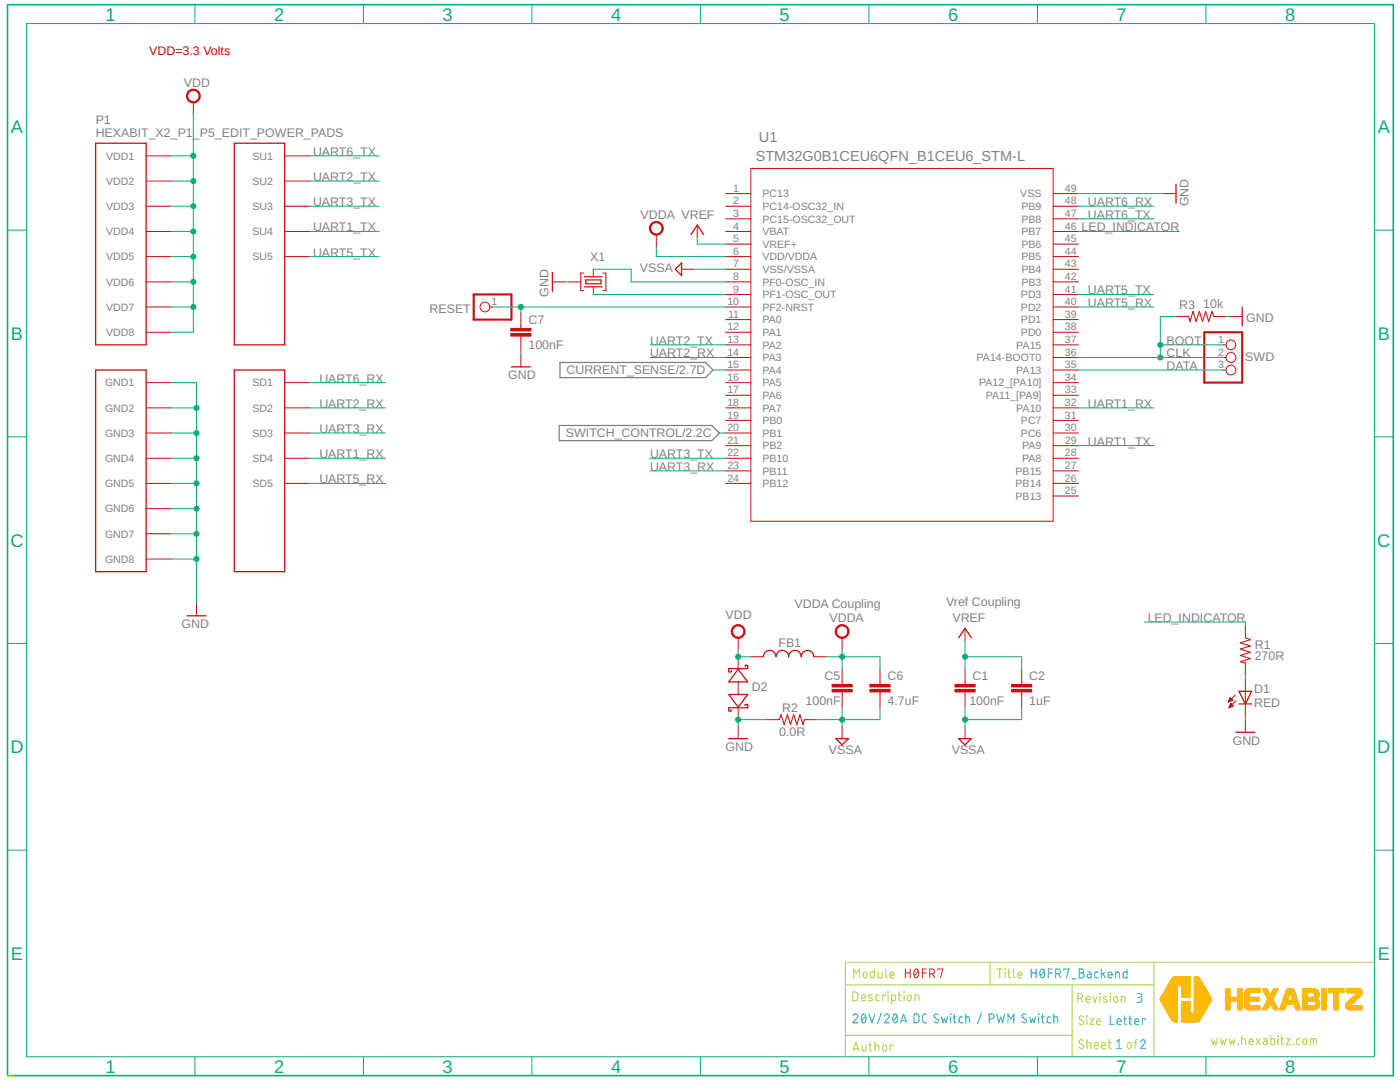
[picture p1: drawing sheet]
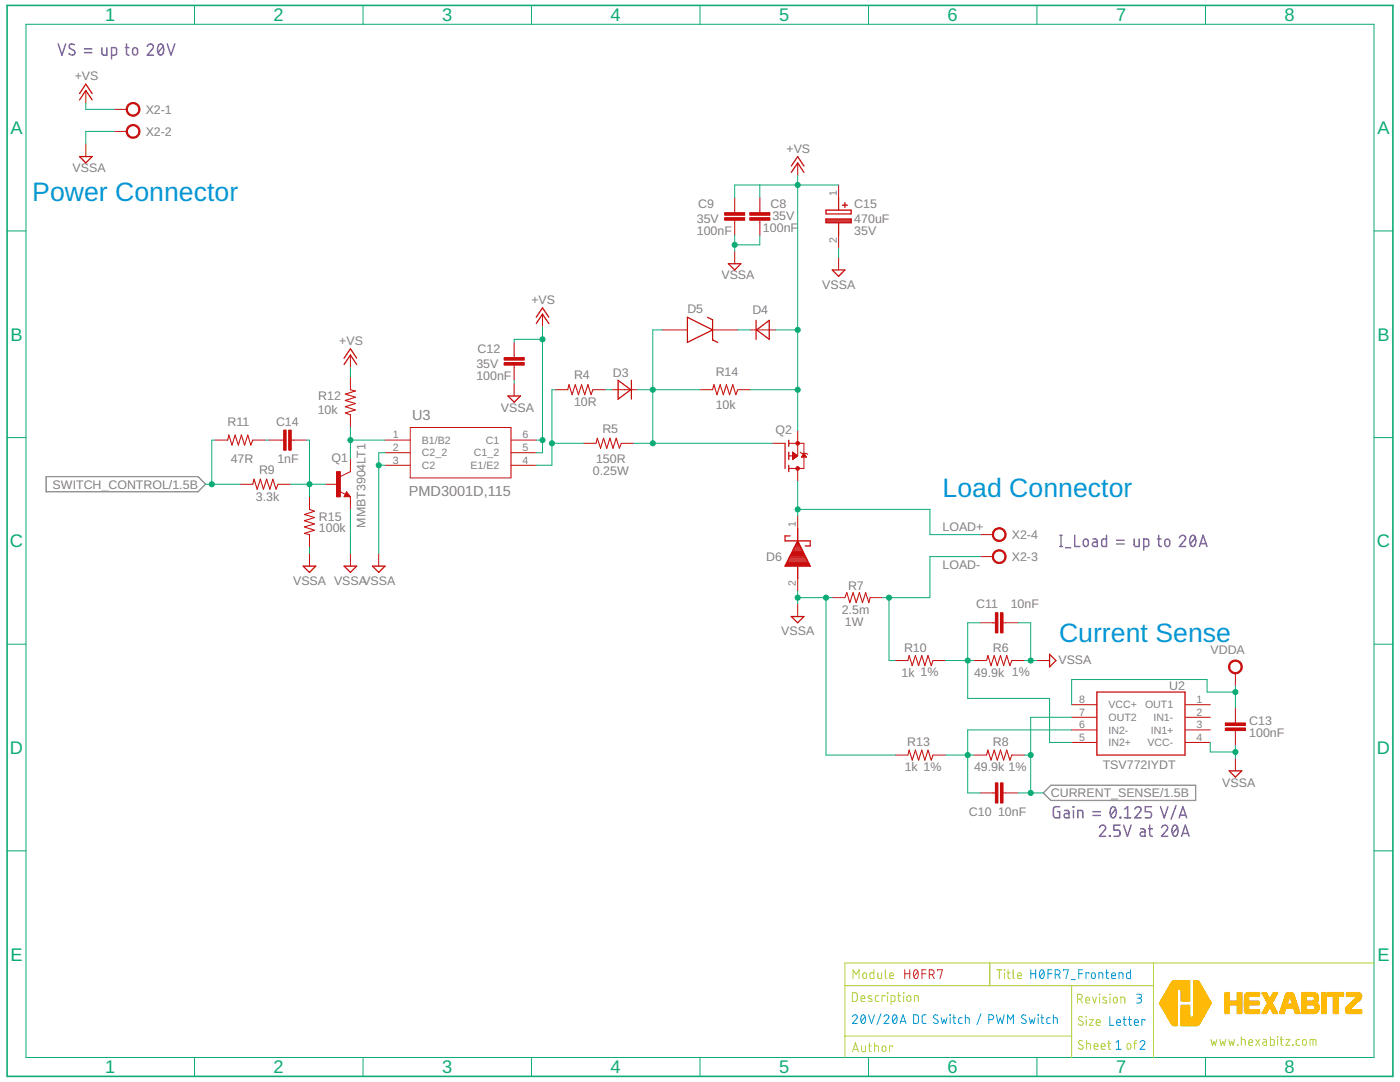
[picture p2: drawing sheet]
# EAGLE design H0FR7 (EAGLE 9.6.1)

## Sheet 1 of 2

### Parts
C1  100nF  C-0603  [C-0603]
C2  1uF  C-0805  [C-0805]
C5  100nF  C-0603  [C-0603]
C6  4.7uF  C-0805  [C-0805]
C7  100nF  C-0603  [C-0603]
D1  RED  VLMS1300-GS08  [VLMS1300-GS08]
D2  BOURNS_CDSOD323-T03SCBOURNS_CDSOD323-T03SC_0_0  [BOURNS_CDSOD323-T03SC_0]
FB1  FB-0603  [FB-0603]
P1  HEXABIT_X2_P1_P5_EDIT_POWER_PADS  [HEXABIT_X2_P1_P5_EDIT_POWER_PADS]
R1  270R  R-0603  [R-0603]
R2  0.0R  R-0603  [R-0603]
R3  10k  R-0603  [R-0603]
RESET  R  PINHD-1X1  [1X01]
SWD  PINHD-1X3SWD  [SWD]
TRIMBLE-LOGO2  HEXA-LOGO  [HEXA-LOGO]
U1  STM32G0B1CEU6QFN_B1CEU6_STM-L  [QFN_B1CEU6_STM-L]
X1  XTALL_CSTCE8M00G52  [XTALL_CSTCE8M00G52]

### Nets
CLK: R3.2 SWD.1 SWD.2 U1.36(PA14-BOOT0)
CURRENT_SENSE: U1.15(PA4) ; also sheet 2
DATA: SWD.3 U1.35(PA13)
GND: C7.2 D1.C D2.2(C) P1.PAD_PD11(GND1) P1.PAD_PD12(GND2) P1.PAD_PD13(GND3) P1.PAD_PD14(GND4) P1.PAD_PD17(GND5) P1.PAD_PD18(GND6) P1.PAD_PD19(GND7) P1.PAD_PD20(GND8) R2.1 R3.1 U1.49(VSS) X1.P$2
LED_INDICATOR: R1.1 U1.46(PB7)
N$1: U1.9(PF1-OSC_OUT) X1.P$3
N$2: U1.8(PF0-OSC_IN) X1.P$1
N$4: D1.A R1.2
N$5: C7.1 RESET.1 U1.10(PF2-NRST)
SWITCH_CONTROL: U1.20(PB1) ; also sheet 2
UART1_RX: P1.PAD_PD4(SD4) U1.32(PA10)
UART1_TX: P1.PAD_PU4(SU4) U1.29(PA9)
UART2_RX: P1.PAD_PD2(SD2) U1.14(PA3)
UART2_TX: P1.PAD_PU2(SU2) U1.13(PA2)
UART3_RX: P1.PAD_PD3(SD3) U1.23(PB11)
UART3_TX: P1.PAD_PU3(SU3) U1.22(PB10)
UART5_RX: P1.PAD_PD5(SD5) U1.40(PD2)
UART5_TX: P1.PAD_PU5(SU5) U1.41(PD3)
UART6_RX: P1.PAD_PD1(SD1) U1.48(PB9)
UART6_TX: P1.PAD_PU1(SU1) U1.47(PB8)
VDD: D2.1(A) FB1.1 P1.PAD_PU11(VDD1) P1.PAD_PU12(VDD2) P1.PAD_PU13(VDD3) P1.PAD_PU14(VDD4) P1.PAD_PU17(VDD5) P1.PAD_PU18(VDD6) P1.PAD_PU19(VDD7) P1.PAD_PU20(VDD8)
VDDA: C5.1 C6.1 FB1.2 U1.6(VDD/VDDA) ; also sheet 2
VREF: C1.1 C2.1 U1.5(VREF+)
VSSA: C1.2 C2.2 C5.2 C6.2 R2.2 U1.7(VSS/VSSA) ; also sheet 2
Unconnected: U1.1(PC13) U1.2(PC14-OSC32_IN) U1.3(PC15-OSC32_OUT) U1.4(VBAT) U1.11(PA0) U1.12(PA1) U1.16(PA5) U1.17(PA6) U1.18(PA7) U1.19(PB0) U1.21(PB2) U1.24(PB12) U1.25(PB13) U1.26(PB14) U1.27(PB15) U1.28(PA8) U1.30(PC6) U1.31(PC7) U1.33(PA11_[PA9]) U1.34(PA12_[PA10]) U1.37(PA15) U1.38(PD0) U1.39(PD1) U1.42(PB3) U1.43(PB4) U1.44(PB5) U1.45(PB6)

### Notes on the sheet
- VDD=3.3 Volts
- BOOT
- VDDA Coupling | Vref Coupling
- Module | H0FR7 | Title | H0FR7_Backend
- Description | Revision | 3
- 20V/20A DC Switch / PWM Switch | Size | Letter
- www.hexabitz.com
- Author | Sheet   of | 1 | 2
- C:/Users/Admin/Desktop/logodraft.bmp

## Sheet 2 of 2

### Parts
C8  C-0603  [C-0603]
C9  C-0603  [C-0603]
C10  10nF  C-0603  [C-0603]
C11  10nF  C-0603  [C-0603]
C12  C-0603  [C-0603]
C13  100nF  C-0603  [C-0603]
C14  1nF  C-0603  [C-0603]
C15  ESH477M035AH3AA  [CAPPRD500W60D1000H1700]
D3  DIOD-SOD-123  [SOD123]
D4  DIOD-SOD-123  [SOD123]
D5  MMSZ4705T1GMMSZ4705T1G  [DIO_MMSZ4700T1G]
D6  V8PAM10S-M3_H  [V8PAM10SHM3H]
Q1  MMBT3904LT1  [MMBT3904LT1]
Q2  STD36P4LLF6  [DPAK-3]
R4  10R  R-0603  [R-0603]
R5  150R  R-0603  [R-0603]
R6  49.9k  R-0603  [R-0603]
R7  2.5m  R_1206R1206  [R1206]
R8  49.9k  R-0603  [R-0603]
R9  3.3k  R-0603  [R-0603]
R10  1k  R-0603  [R-0603]
R11  47R  R-0603  [R-0603]
R12  10k  R-0603  [R-0603]
R13  1k  R-0603  [R-0603]
R14  10k  R-0603  [R-0603]
R15  100k  R-0603  [R-0603]
U2  TSV772IYDT  [SOIC127P600X175-8N]
U3  PMD3001D,115  PMD3001DSOT457_NEX  [SOT457_NEX]
X2  AK300/4  [AK300/4]

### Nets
+VS: C8.2 C9.2 C12.2 C15.1(+) D4.1(A) Q2.3(S) R12.2 R14.1 U3.5(C1_2) U3.6(C1) X2.1
CURRENT_SENSE: C10.2 R8.1 U2.7(OUT2) ; also sheet 1
LOAD+: D6.1(K) Q2.4(D) X2.4
LOAD-: R7.2 R10.2 X2.3
N$3: Q1.3(C) R12.1 U3.1(B1/B2)
N$6: C11.1 R6.2 R10.1 U2.5(IN2+)
N$8: D4.2(C) D5.K
N$9: C10.1 R8.2 R13.1 U2.6(IN2-)
N$13: D3.1(A) R4.1
N$14: C14.2 Q1.1(B) R9.1 R15.1
N$15: C14.1 R11.1
N$16: R4.2 R5.2 U3.4(E1/E2)
N$19: D3.2(C) D5.A Q2.1(G) R5.1 R14.2
SWITCH_CONTROL: R9.2 R11.2 ; also sheet 1
VDDA: C13.2 U2.8(VCC+) ; also sheet 1
VSSA: C8.1 C9.1 C11.2 C12.1 C13.1 C15.2(-) D6.2(A) Q1.2(E) R6.1 R7.1 R13.2 R15.2 U2.4(VCC-) U3.2(C2_2) U3.3(C2) X2.2 ; also sheet 1
Unconnected: U2.1(OUT1) U2.2(IN1-) U2.3(IN1+)

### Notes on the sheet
- VS = up to 20V
- Power Connector
- Load Connector
- I_Load = up to 20A
- Current Sense
- Gain = 0.125 V/A
          2.5V at 20A
- Module | H0FR7 | Title | H0FR7_Frontend
- Description | Revision | 3
- 20V/20A DC Switch / PWM Switch | Size | Letter
- www.hexabitz.com
- Author | Sheet   of | 1 | 2

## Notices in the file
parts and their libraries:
HEXABITZ_ICs: COPYRIGHT: Copyright (C) 2021 Ultra Librarian. All rights reserved.
HEXABITZ_ICs: COPYRIGHT: Copyright (C) 2022 Ultra Librarian. All rights reserved.
